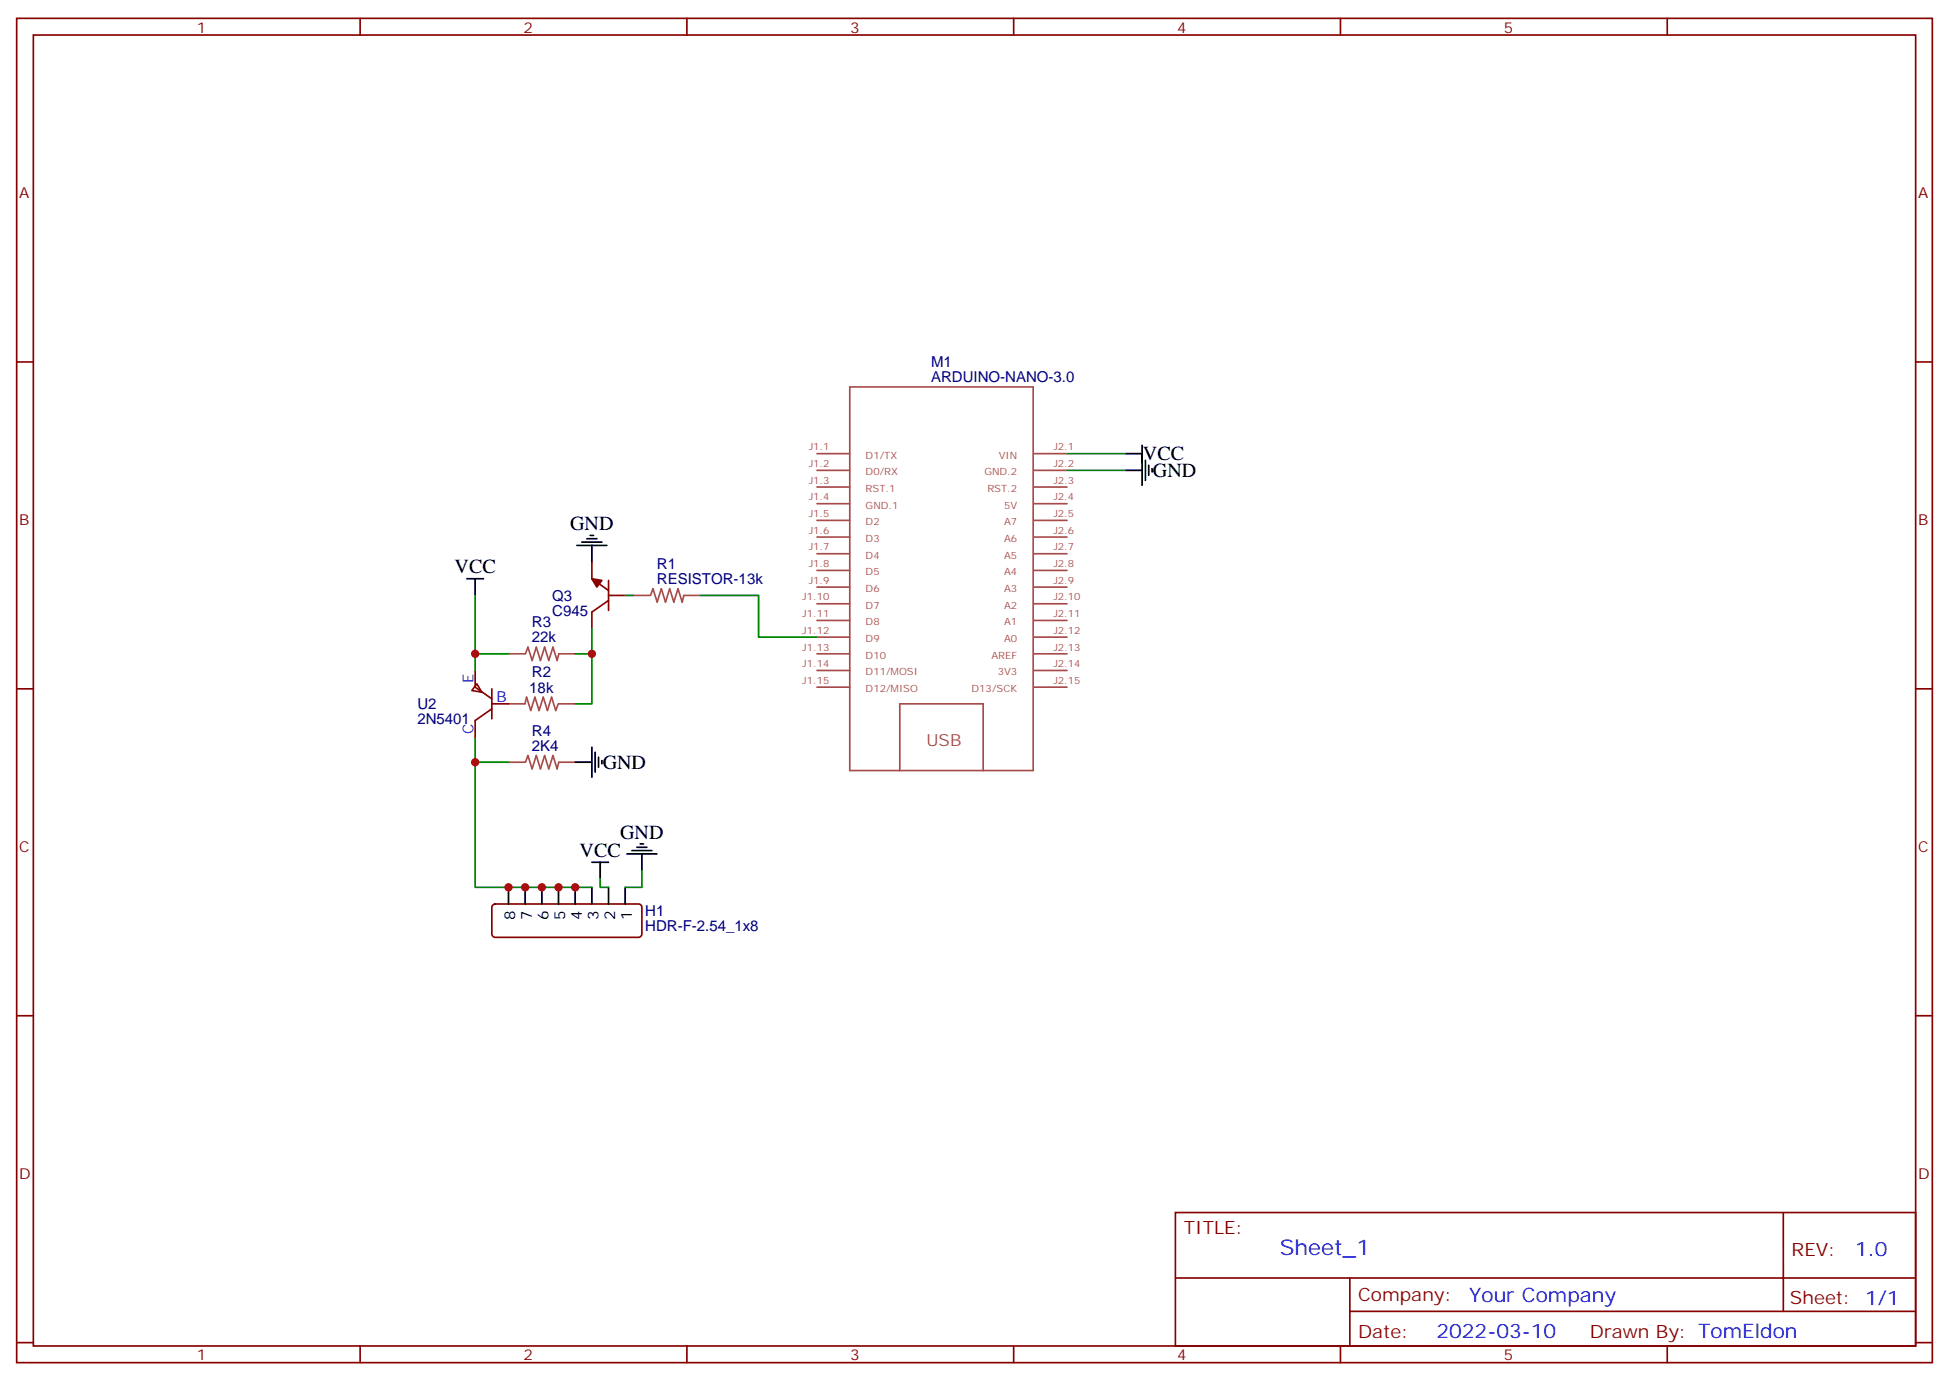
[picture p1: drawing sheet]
<svg xmlns="http://www.w3.org/2000/svg" width="412mm" height="292mm" viewBox="0 0 412 292" stroke-linecap="round" stroke-linejoin="round" font-family="sans-serif">
<g fill="none" stroke="#870000" stroke-width=".35">
<path d="M3.5 3.9h405.4v284.3h-405.4zM7.1 7.4h398.2v277.3h-398.2zM76.2 3.9v3.5M145.3 3.9v3.5M214.5 3.9v3.5M283.6 3.9v3.5M352.8 3.9v3.5M3.5 76.6h3.6M405.3 76.6h3.6M125.2 118.9v3.5l3.6 2.5M128.8 127l-3.6 2.5v3.5M128.8 125.9h3.5"/>
<path d="M128.8 122.8v6.3M3.5 145.7h3.6M100.5 141.8v3.5l3.6 2.5M100.9 144.6l1.1 1.8-2.2-.3zM104.1 145.7v6.3M104.1 149.9l-3.6 2.5v3.5M104.1 148.9h3.5M405.3 145.7h3.6M104.3 191.4l.5-.2h30.3a.71 .71 0 0 1 .7 .7v5.7a.76 .76 0 0 1-.7 .7h-30.3a.76 .76 0 0 1-.7-.7v-5.7zM3.5 214.8h3.6M405.3 214.8h3.6M248.7 256.5h156.6v28.2h-156.6z"/>
<path d="M377.3 256.5v20.9M248.7 270.3h156.5M285.6 277.4h119.6M285.6 270.3v14.1M3.5 284h3.6M76.2 284.7v3.5M145.3 284.7v3.5M214.5 284.7v3.5M283.6 284.7v3.5M352.8 284.7v3.5M405.3 284h3.6"/>
</g>
<g fill="none" stroke="#a64a4a" stroke-width=".35">
<path d="M172.9 96h6.9M172.9 99.5h6.9M179.8 81.8h38.8v81.2h-38.8zM218.8 96h7M218.8 99.5h7M172.9 103h6.9M172.9 106.5h6.9M172.9 110.1h6.9M172.9 113.6h6.9M172.9 117.1h6.9M218.8 103h7M218.8 106.5h7"/>
<path d="M218.8 110.1h7M218.8 113.6h7M218.8 117.1h7M107.6 138.3h3.5M111.2 138.3l.5-1.4 .9 2.8 .9-2.8 .9 2.8 .8-2.8 .9 2.8 .9-2.8 .9 2.8 .3-1.4h3.5M134.1 125.9h3.4M137.6 125.9l.6-1.4 .9 2.9 .8-2.9 .9 2.9 .9-2.9 .9 2.9 .9-2.9 .8 2.9 .4-1.5h3.5M172.9 120.7h6.9M172.9 124.2h6.9M172.9 127.7h6.9M172.9 131.2h6.9M172.9 134.8h6.9"/>
<path d="M172.9 138.3h6.9M218.8 120.7h7M218.8 124.2h7M218.8 127.7h7M218.8 131.2h7M218.8 134.8h7M218.8 138.3h7M107.6 148.9h3.5l.3-1.4 .9 2.8 .9-2.8 .9 2.8 .8-2.8 .9 2.8 .9-2.8 .9 2.8 .5-1.4M118.2 148.9h3.5M172.9 141.8h6.9M172.9 145.3h6.9M218.8 141.8h7"/>
<path d="M218.8 145.3h7M107.6 161.2h3.5M111.2 161.2l.5-1.4 .9 2.8 .9-2.8 .9 2.8 .8-2.8 .9 2.8 .9-2.8 .9 2.8 .3-1.4h3.5M190.4 163v-14.1h17.6v14.1"/>
</g>
<g fill="none" stroke="#000" stroke-width=".35">
<path d="M238.1 96h3.6M238.1 99.5h3.6M241.7 94.2v8.5M242.4 97.4v4.2M243.1 98.4v2.1M243.8 99.1v.7M122.1 115.4h6.3M123.1 114.7h4.3M124.2 113.9h2.1M124.9 113.2h.7M125.2 115.4v3.5M98.8 122.4h3.5"/>
<path d="M100.5 122.4v3.5M125.2 158v6.4M125.9 159.1v4.2M121.7 161.2h3.5M126.6 160.2v2.1M127.4 160.9v.7M133.7 179.9h4.2M134.8 179.2h2.1M135.5 178.5h.7M107.6 187.7v3.5M111.1 187.7v3.5M114.7 187.7v3.5"/>
<path d="M118.2 187.7v3.5M121.7 187.7v3.5M125.2 187.7v3.5M125.2 182.4h3.6M127 182.4v3.5M128.8 187.7v3.5M132.3 187.7v3.5M132.6 180.6h6.4M135.8 180.6v3.6"/>
</g>
<path d="M225.8 96h12.3M225.8 99.5h12.3M100.5 125.9v12.4h7.1M100.5 138.3v3.5M121.7 138.3h3.5M125.2 133v15.9h-3.5M132.3 125.9h1.8M148.2 125.9h12.3v8.9h12.4M100.5 155.9v5.3h7.1M100.5 161.2v26.5h24.7M127 185.9v1.8h1.8M135.8 184.2v3.5h-3.5" fill="none" stroke="#008700" stroke-width=".35"/>
<path d="M125.2 122.4l2.2 .4-1.1 1.4z" fill="#870000" stroke="#870000" stroke-width=".35"/>
<g fill="#c00">
<circle cx="125.2" cy="138.3" r=".88"/>
<circle cx="100.5" cy="138.3" r=".88"/>
<circle cx="100.5" cy="161.2" r=".88"/>
<circle cx="107.6" cy="187.7" r=".88"/>
<circle cx="111.1" cy="187.7" r=".88"/>
<circle cx="121.7" cy="187.7" r=".88"/>
<circle cx="118.2" cy="187.7" r=".88"/>
<circle cx="114.7" cy="187.7" r=".88"/>
</g>
<text font-size="4.6" fill="#00f" x="270.8" y="265.5">Sheet_1</text>
<g font-size="4.2">
<text x="241.8" y="97.4">VCC</text>
<text x="243.9" y="100.9">GND</text>
<text x="120.6" y="112.1">GND</text>
<text x="96.2" y="121.3">VCC</text>
<text x="127.5" y="162.6">GND</text>
<text x="131.2" y="177.4">GND</text>
<text x="122.6" y="181.3">VCC</text>
</g>
<g font-size="4.2" fill="#00f">
<text x="392.5" y="265.7">1.0</text>
<text x="310.9" y="275.3">Your Company</text>
<text x="304" y="283.1">2022-03-10</text>
</g>
<g font-size="3.9" fill="#800">
<text x="250.5" y="261.1">TITLE:</text>
<text x="379.1" y="265.7">REV:</text>
<text x="287.4" y="275.3">Company:</text>
<text x="378.7" y="275.9">Sheet: 1/1</text>
<text x="287.4" y="282.9">Date:</text>
<text x="336.4" y="283">Drawn By: TomEldon</text>
</g>
<text font-size="3.5" fill="#a54b4b" x="196" y="157.7">USB</text>
<g font-size="3.2" fill="#800">
<text x="41.6" y="6.9">1</text>
<text x="110.8" y="6.9">2</text>
<text x="179.9" y="6.9">3</text>
<text x="249.1" y="6.9">4</text>
<text x="318.2" y="6.9">5</text>
<text x="4.1" y="42">A</text>
<text x="405.9" y="42">A</text>
<text x="4.1" y="111.1">B</text>
<text x="405.9" y="111.1">B</text>
<text x="4.1" y="180.3">C</text>
<text x="405.9" y="180.3">C</text>
<text x="4.1" y="249.4">D</text>
<text x="405.9" y="249.4">D</text>
<text x="41.6" y="287.7">1</text>
<text x="110.8" y="287.7">2</text>
<text x="179.9" y="287.7">3</text>
<text x="249.1" y="287.7">4</text>
<text x="318.2" y="287.7">5</text>
</g>
<g font-size="3.2" fill="#000080">
<text x="197" y="77.6">M1</text>
<text x="197" y="80.8">ARDUINO-NANO-3.0</text>
<text x="139" y="123.5">RESISTOR-13k</text>
<text x="139" y="120.3">R1</text>
<text x="116.8" y="130.2">C945</text>
<text x="116.8" y="127.1">Q3</text>
<text x="112.6" y="135.8">22k</text>
<text x="112.6" y="132.7">R3</text>
<text x="112.5" y="143.2">R2</text>
<text x="112" y="146.5">18k</text>
<text x="88.3" y="153.2">2N5401</text>
<text x="88.3" y="150">U2</text>
<text x="112.6" y="155.6">R4</text>
<text x="112.6" y="158.8">2K4</text>
<text x="136.5" y="196.9">HDR-F-2.54_1x8</text>
<text x="136.5" y="193.7">H1</text>
</g>
<g font-size="3.2" fill="#00f">
<text x="100.2" y="144.5" transform="rotate(-90 100.2 144.5)">E</text>
<text x="105.1" y="148.5">B</text>
<text x="100.2" y="155.2" transform="rotate(-90 100.2 155.2)">C</text>
</g>
<g font-size="3.2">
<text x="109" y="194.5" transform="rotate(-90 109 194.5)">8</text>
<text x="112.5" y="194.5" transform="rotate(-90 112.5 194.5)">7</text>
<text x="116.1" y="194.5" transform="rotate(-90 116.1 194.5)">6</text>
<text x="119.6" y="194.5" transform="rotate(-90 119.6 194.5)">5</text>
<text x="123.1" y="194.5" transform="rotate(-90 123.1 194.5)">4</text>
<text x="126.6" y="194.5" transform="rotate(-90 126.6 194.5)">3</text>
<text x="130.2" y="194.5" transform="rotate(-90 130.2 194.5)">2</text>
<text x="133.7" y="194.5" transform="rotate(-90 133.7 194.5)">1</text>
</g>
<g font-size="2.1" fill="#a54b4b">
<text x="171.1" y="95.3">J1.1</text>
<text x="222.9" y="95.3">J2.1</text>
<text x="171.1" y="98.8">J1.2</text>
<text x="183.2" y="97">D1/TX</text>
<text x="183.2" y="100.5">D0/RX</text>
<text x="208.3" y="100.5">GND.2</text>
<text x="211.3" y="97">VIN</text>
<text x="222.9" y="98.8">J2.2</text>
<text x="171.1" y="102.3">J1.3</text>
<text x="171.1" y="105.8">J1.4</text>
<text x="183.2" y="104.1">RST.1</text>
<text x="183.2" y="107.6">GND.1</text>
<text x="208.9" y="104.1">RST.2</text>
<text x="212.5" y="107.6">5V</text>
<text x="222.9" y="102.3">J2.3</text>
<text x="222.9" y="105.8">J2.4</text>
<text x="171.1" y="109.4">J1.5</text>
<text x="171.1" y="112.9">J1.6</text>
<text x="183.2" y="111.1">D2</text>
<text x="212.5" y="111.1">A7</text>
<text x="222.9" y="109.4">J2.5</text>
<text x="222.9" y="112.9">J2.6</text>
<text x="171.1" y="116.4">J1.7</text>
<text x="171.1" y="120">J1.8</text>
<text x="183.2" y="114.6">D3</text>
<text x="183.2" y="118.2">D4</text>
<text x="212.5" y="114.6">A6</text>
<text x="212.5" y="118.2">A5</text>
<text x="222.9" y="116.4">J2.7</text>
<text x="222.9" y="120">J2.8</text>
<text x="171.1" y="123.5">J1.9</text>
<text x="183.2" y="121.7">D5</text>
<text x="183.2" y="125.2">D6</text>
<text x="212.5" y="121.7">A4</text>
<text x="212.5" y="125.2">A3</text>
<text x="222.9" y="123.5">J2.9</text>
<text x="169.8" y="127">J1.10</text>
<text x="169.8" y="130.5">J1.11</text>
<text x="183.2" y="128.7">D7</text>
<text x="212.5" y="128.7">A2</text>
<text x="222.9" y="127">J2.10</text>
<text x="222.9" y="130.5">J2.11</text>
<text x="169.8" y="134.1">J1.12</text>
<text x="169.8" y="137.6">J1.13</text>
<text x="183.2" y="132.3">D8</text>
<text x="183.2" y="135.8">D9</text>
<text x="212.5" y="132.3">A1</text>
<text x="212.5" y="135.8">A0</text>
<text x="222.9" y="134.1">J2.12</text>
<text x="222.9" y="137.6">J2.13</text>
<text x="169.8" y="141.1">J1.14</text>
<text x="183.2" y="139.3">D10</text>
<text x="183.2" y="142.9">D11/MOSI</text>
<text x="209.8" y="139.3">AREF</text>
<text x="211.1" y="142.9">3V3</text>
<text x="222.9" y="141.1">J2.14</text>
<text x="169.8" y="144.6">J1.15</text>
<text x="183.2" y="146.4">D12/MISO</text>
<text x="205.6" y="146.4">D13/SCK</text>
<text x="222.9" y="144.6">J2.15</text>
</g>
</svg>
